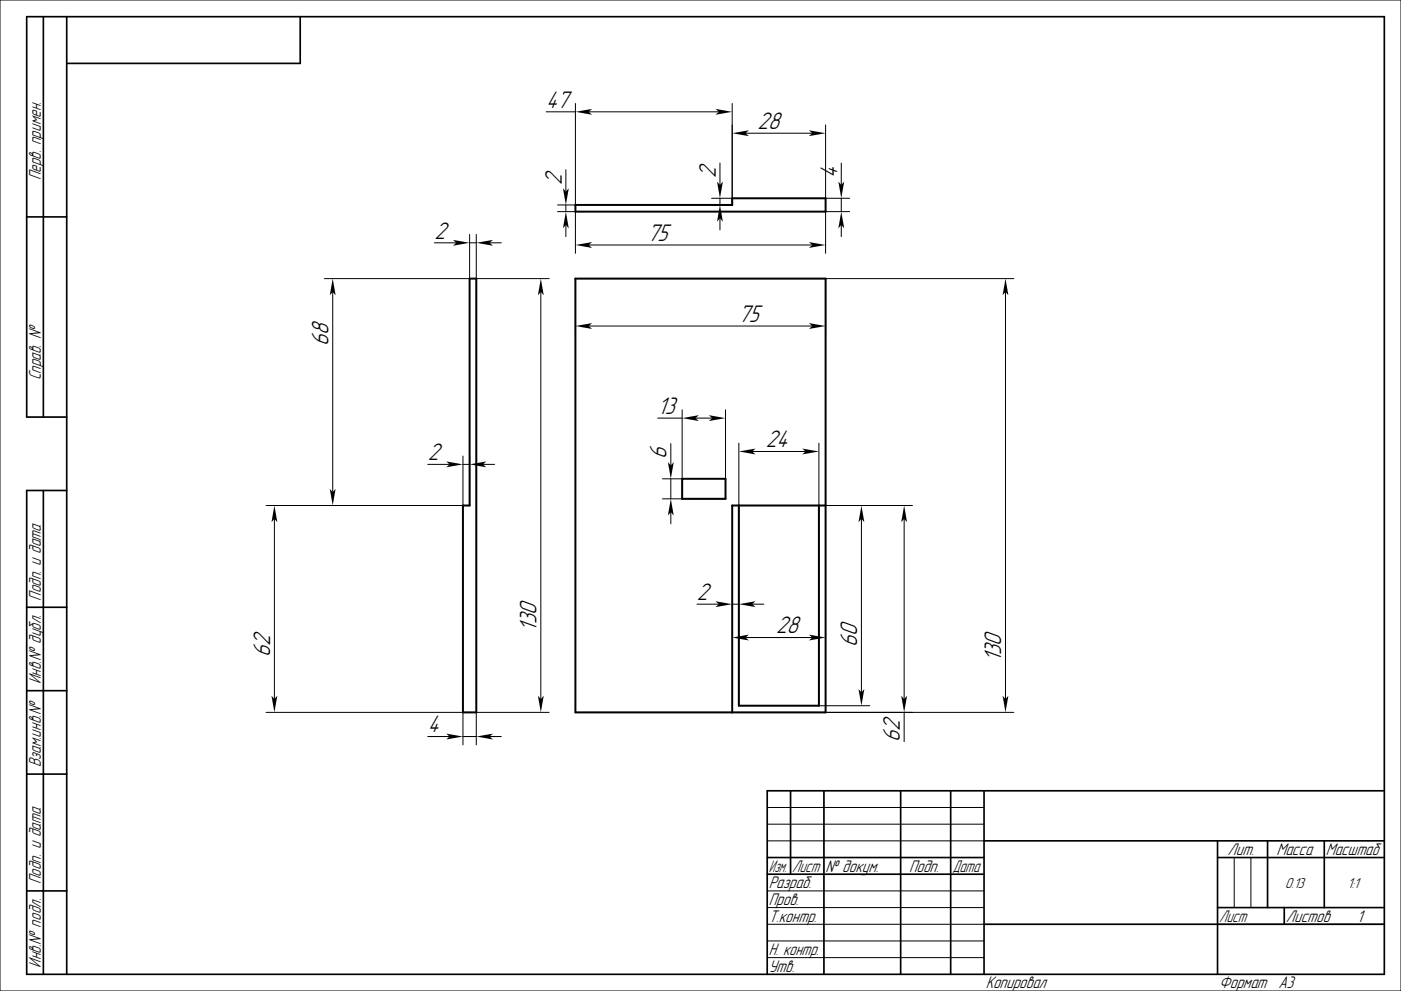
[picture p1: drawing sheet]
<svg xmlns="http://www.w3.org/2000/svg" width="420mm" height="297mm" viewBox="0 0 420 297" stroke-linecap="round" stroke-linejoin="round" font-family="sans-serif">
<g fill="none" stroke="#000" stroke-width=".3">
<path d="M0 0h420v297h-420zM163.7 33.5h8.8M172.5 31v30.4h-5.4M176.5 33.5h39M219.5 31v30.4h-6.2M223.5 39.9h20M247.5 37.4v22h7.2M169.6 50.9v6.5M213.3 59.4h6.2M215.8 48.9v6.5M215.8 59.4v2M252.2 48.9v6.5"/>
<path d="M252.2 59.4v4M130.2 72.8h6.6M140.8 70.3v13.2h-43.6M140.8 72.8h2M142.8 70.3v13.2h21.8M146.8 72.8h3.5M167.1 63.4h5.4v12.5M169.6 61.4v2M169.6 67.4v3.5M176.5 73.4h67M215.8 65.4v3.5M252.2 67.4v3.5"/>
<path d="M254.7 63.4h-7.2v12.5M99.7 87.5v60M162.1 87.5v122M172.5 83.5v16.7M176.5 97.7h67M301.4 87.5v122M303.9 83.5h-56.4v16.7M128.2 139.2h6.6M138.8 136.7v14.8M138.8 139.2h2M140.8 136.7v14.8h-61M144.8 139.2h3.5"/>
<path d="M197.2 125.3h7.3M201.1 132.9v6.6M204.5 122.8v20.7h-5.9M208.5 125.3h5M217.5 122.8v20.7M221.5 132.8v18.7M225.5 135.3h16M245.5 132.8v18.7h28M82.3 155.5v54M198.6 149.5h5.9M201.1 143.5v6M201.1 153.5v3.5"/>
<path d="M258.2 155.5v52M271 155.5v54M208.9 181.1h6.6M219.5 181.1h2M223.5 191.1h20M225.5 181.1h3.5M79.8 213.5h59v9.7M164.6 213.5h-21.8v9.7M245.5 211.5h15.2M247.5 213.5h56.4M271 213.5v8.8M128.2 220.7h6.6"/>
<path d="M138.8 220.7h4M146.8 220.7h3.5M230 252h65M230 242h65M230 247h65M370 257v15M375 257v15M230 277h65M230 267h65M230 272h65M365 277h50M230 282h65"/>
<path d="M230 287h65"/>
</g>
<g fill="none" stroke="#000" stroke-width=".5">
<path d="M13 5v120M20 5v287M90 5v14h-70M8 65h12M20 125h-12v-120h407v287h-407v-145h12M13 147v145M8 182h12M8 207h12M8 232h12M237 237v25M247 237v55M270 237v55"/>
<path d="M285 237v55M295 237v55M415 237h-185v55M230 257h65M295 252h120M365 257h50M365 252v40M380 252v20M397 252v20M8 267h12M230 262h65M295 277h120"/>
<path d="M365 272h50M385 272v5"/>
</g>
<path d="M172.5 61.4h47v-2h28v4h-75zM140.8 83.5h2v130h-4v-62h2zM172.5 83.5h75v130h-75zM204.5 143.5h13v6h-13zM221.5 151.5v60h24v-60M247.5 151.5h-28v62" fill="none" stroke="#000" stroke-width=".6"/>
<g fill="#000">
<path d="M172.5 33.5l5-.9-1 .9 1 .9z" fill-rule="evenodd"/>
<path d="M214.5 32.6l5 .9-5 .9 1-.9z" fill-rule="evenodd"/>
<path d="M219.5 39.9l5-.9-1 .9 1 .9z" fill-rule="evenodd"/>
<path d="M168.8 56.4l.8 1 .9-1-.9 5z" fill-rule="evenodd"/>
<path d="M215 54.4l.8 1 .9-1-.9 5z" fill-rule="evenodd"/>
<path d="M242.5 39l5 .9-5 .9 1-.9z" fill-rule="evenodd"/>
<path d="M251.3 54.4l.9 1 .9-1-.9 5z" fill-rule="evenodd"/>
<path d="M135.8 71.9l5 .9-5 .8 1-.8z" fill-rule="evenodd"/>
<path d="M142.8 72.8l5-.9-1 .9 1 .8z" fill-rule="evenodd"/>
<path d="M169.6 63.4l.9 5-.9-1-.8 1z" fill-rule="evenodd"/>
<path d="M172.5 73.4l5-.9-1 .9 1 .9z" fill-rule="evenodd"/>
<path d="M215.8 61.4l.9 5-.9-1-.8 1z" fill-rule="evenodd"/>
<path d="M242.5 72.5l5 .9-5 .9 1-.9z" fill-rule="evenodd"/>
<path d="M252.2 63.4l.9 5-.9-1-.9 1z" fill-rule="evenodd"/>
<path d="M99.7 83.5l.9 5-.9-1-.8 1z" fill-rule="evenodd"/>
<path d="M162.1 83.5l.9 5-.9-1-.8 1z" fill-rule="evenodd"/>
<path d="M172.5 97.7l5-.9-1 .9 1 .9z" fill-rule="evenodd"/>
<path d="M242.5 96.8l5 .9-5 .9 1-.9z" fill-rule="evenodd"/>
<path d="M301.4 83.5l.9 5-.9-1-.8 1z" fill-rule="evenodd"/>
<path d="M140.8 139.2l5-.9-1 .9 1 .8z" fill-rule="evenodd"/>
<path d="M200.2 138.5l.9 1 .9-1-.9 5z" fill-rule="evenodd"/>
<path d="M204.5 125.3l5-.9-1 .9 1 .9z" fill-rule="evenodd"/>
<path d="M212.5 124.4l5 .9-5 .9 1-.9z" fill-rule="evenodd"/>
<path d="M221.5 135.3l5-.9-1 .9 1 .9z" fill-rule="evenodd"/>
<path d="M240.5 134.4l5 .9-5 .9 1-.9z" fill-rule="evenodd"/>
<path d="M82.3 151.5l.8 5-.8-1-.9 1z" fill-rule="evenodd"/>
<path d="M98.9 146.5l.8 1 .9-1-.9 5z" fill-rule="evenodd"/>
<path d="M133.8 138.3l5 .9-5 .8 1-.8z" fill-rule="evenodd"/>
<path d="M201.1 149.5l.9 5-.9-1-.9 1z" fill-rule="evenodd"/>
<path d="M258.2 151.5l.9 5-.9-1-.8 1z" fill-rule="evenodd"/>
<path d="M271 151.5l.9 5-.9-1-.8 1z" fill-rule="evenodd"/>
<path d="M214.5 180.2l5 .9-5 .8 1-.8z" fill-rule="evenodd"/>
<path d="M219.5 191.1l5-.9-1 .9 1 .8z" fill-rule="evenodd"/>
<path d="M221.5 181.1l5-.9-1 .9 1 .8z" fill-rule="evenodd"/>
<path d="M242.5 190.2l5 .9-5 .8 1-.8z" fill-rule="evenodd"/>
<path d="M81.4 208.5l.9 1 .8-1-.8 5z" fill-rule="evenodd"/>
<path d="M142.8 220.7l5-.8-1 .8 1 .9z" fill-rule="evenodd"/>
<path d="M161.3 208.5l.8 1 .9-1-.9 5z" fill-rule="evenodd"/>
<path d="M257.4 206.5l.8 1 .9-1-.9 5z" fill-rule="evenodd"/>
<path d="M270.2 208.5l.8 1 .9-1-.9 5z" fill-rule="evenodd"/>
<path d="M300.6 208.5l.8 1 .9-1-.9 5z" fill-rule="evenodd"/>
<path d="M133.8 219.9l5 .8-5 .9 1-.9z" fill-rule="evenodd"/>
</g>
<g font-size="6.7">
<text x="163.7" y="32.3">47</text>
<text x="227.1" y="38.7">28</text>
<text x="214.6" y="53.4" transform="rotate(-90 214.6 53.4)">2</text>
<text x="250.9" y="53.4" transform="rotate(-90 250.9 53.4)">4</text>
<text x="168.4" y="55.4" transform="rotate(-90 168.4 55.4)">2</text>
<text x="130.2" y="71.5">2</text>
<text x="194" y="72.2">75</text>
<text x="221.3" y="96.5">75</text>
<text x="98.5" y="103.7" transform="rotate(-90 98.5 103.7)">68</text>
<text x="197.2" y="124.1">13</text>
<text x="128.2" y="137.9">2</text>
<text x="199.9" y="137.5" transform="rotate(-90 199.9 137.5)">6</text>
<text x="229.6" y="134.1">24</text>
<text x="208.9" y="179.8">2</text>
<text x="160.9" y="189.3" transform="rotate(-90 160.9 189.3)">130</text>
<text x="232.7" y="189.8">28</text>
<text x="81" y="196.9" transform="rotate(-90 81 196.9)">62</text>
<text x="257" y="193.8" transform="rotate(-90 257 193.8)">60</text>
<text x="300.2" y="198.5" transform="rotate(-90 300.2 198.5)">130</text>
<text x="128.2" y="219.5">4</text>
<text x="269.8" y="222.3" transform="rotate(-90 269.8 222.3)">62</text>
</g>
<g font-size="4.7">
<text x="12.2" y="54" transform="rotate(-90 12.2 54)">Перв. примен.</text>
<text x="12.2" y="114" transform="rotate(-90 12.2 114)">Справ. №</text>
<text x="12.2" y="180" transform="rotate(-90 12.2 180)">Подп. и дата</text>
<text x="12.2" y="205" transform="rotate(-90 12.2 205)">Инв.№ дубл.</text>
<text x="12.2" y="230" transform="rotate(-90 12.2 230)">Взам.инв.№</text>
<text x="368" y="256.2">Лит.</text>
<text x="382.7" y="256.2">Масса</text>
<text x="397.5" y="256.2">Масштаб</text>
<text x="230.5" y="261.3">Изм.</text>
<text x="237.5" y="261.3">Лист</text>
<text x="247.5" y="261.3">№ докум.</text>
<text x="272.5" y="261.3">Подп.</text>
<text x="285.5" y="261.3">Дата</text>
<text x="12.2" y="265" transform="rotate(-90 12.2 265)">Подп. и дата</text>
<text x="230.5" y="266.3">Разраб.</text>
<text x="230.5" y="271.3">Пров.</text>
<text x="230.5" y="276.3">Т.контр.</text>
<text x="365.5" y="276.2">Лист</text>
<text x="385.5" y="276.2">Листов</text>
<text x="406.8" y="276.3">1</text>
<text x="230.5" y="286.3">Н. контр.</text>
<text x="12.2" y="290" transform="rotate(-90 12.2 290)">Инв.№ подл.</text>
<text x="230.5" y="291.3">Утв.</text>
<text x="295.5" y="296.3">Копировал</text>
<text x="365.5" y="296.3">Формат</text>
<text x="383.2" y="296.3">A3</text>
</g>
<g font-size="4">
<text x="385.3" y="266">0.13</text>
<text x="404" y="266">1:1</text>
</g>
</svg>
